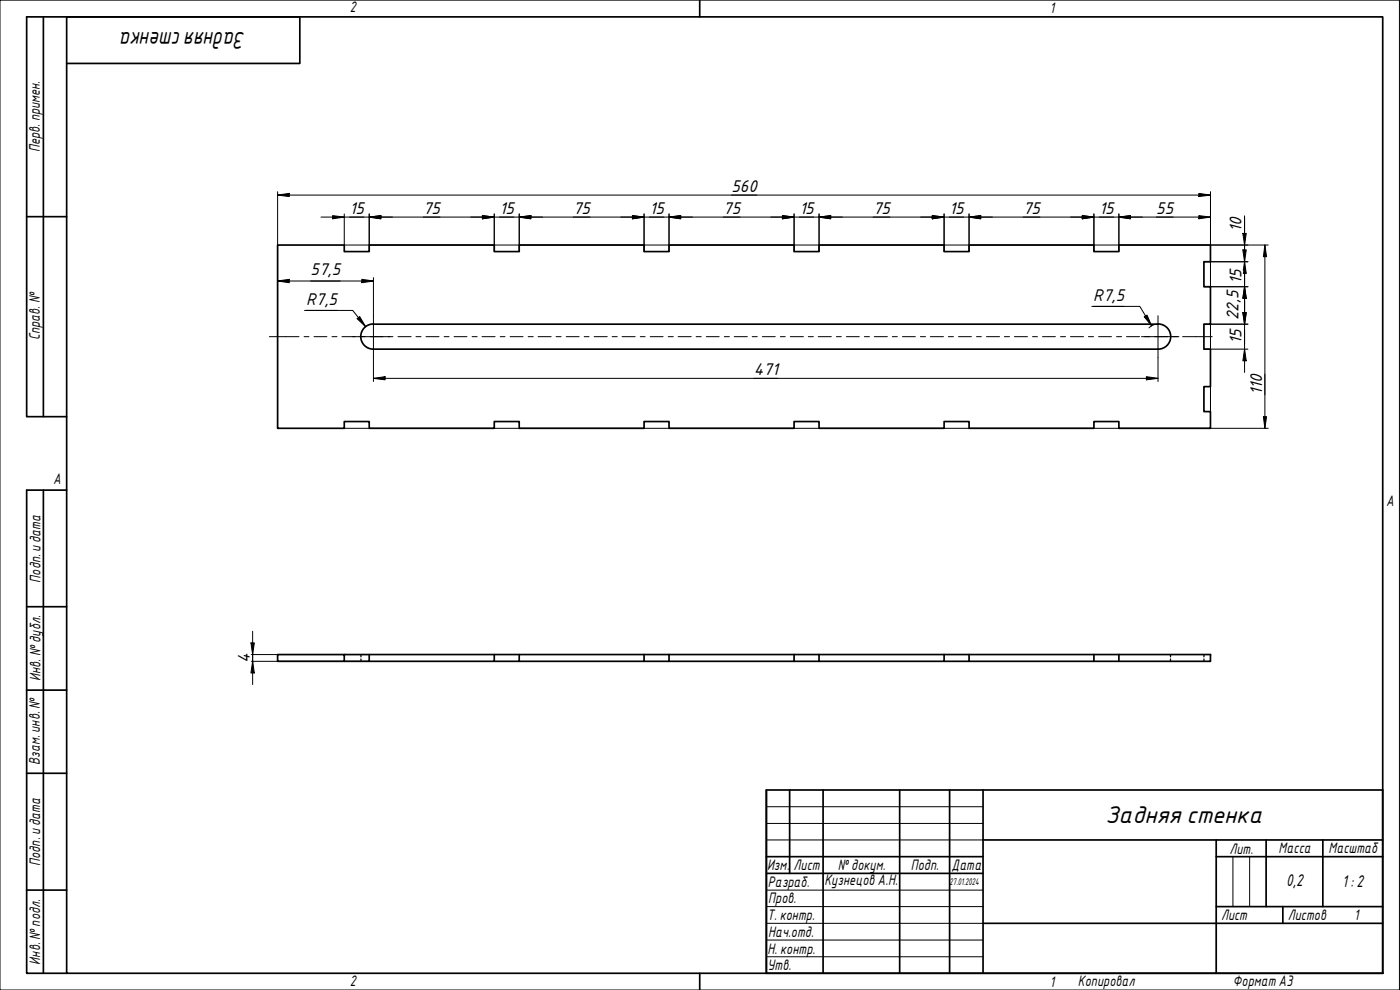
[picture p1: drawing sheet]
<svg xmlns="http://www.w3.org/2000/svg" width="420mm" height="297mm" viewBox="0 0 420 297" stroke-linecap="round" stroke-linejoin="round" font-family="sans-serif">
<g fill="none" stroke="#000" stroke-width=".51">
<path d="M83.3 73.5h20v2h7.5v-2h37.5v2h7.5v-2h37.5v2h7.5v-2h37.5v2h7.5v-2h37.5v2h7.5v-2h37.5v2h7.5v-2h27.5v5h-2v7.5h2v11.3h-2v7.5h2v11.2h-2v7.5h2v5h-27.5v-2h-7.5v2h-37.5v-2h-7.5v2h-37.5v-2h-7.5v2h-37.5v-2h-7.5v2h-37.5v-2h-7.5v2h-37.5v-2h-7.5v2h-20zM112 97.2a3.8 3.8 0 0 0-3.7 3.8 3.8 3.8 0 0 0 3.7 3.8M112.1 97.3l235.5-.1a3.8 3.8 0 0 1 3.7 3.8 3.8 3.8 0 0 1-3.7 3.8h-235.5M103.3 196.4v2h-20v-2h280v2h-27.5M110.8 196.4v2h-7.5M148.3 196.4v2h-37.5M155.8 196.4v2h-7.5M193.3 196.4v2h-37.5M200.8 196.4v2h-7.5M238.3 196.4v2h-37.5M245.8 196.4v2h-7.5M283.3 196.4v2h-37.5"/>
<path d="M290.8 196.4v2h-7.5M328.3 196.4v2h-37.5M335.8 196.4v2h-7.5"/>
</g>
<path d="M108.3 196.4v.7M108.3 197.7v.7M351.3 196.4v.7M351.3 197.7v.7M361.3 196.4v.7M361.3 197.7v.7" fill="none" stroke="#000" stroke-width=".38"/>
<path d="M20 5.1h395v286.9h-395zM210 0v5.1M210 292v5" fill="none" stroke="#000" stroke-width=".51"/>
<path d="M0 0h420v297h-420z" fill="none" stroke="#000" stroke-width=".3"/>
<g fill="none" stroke="#000" stroke-width=".51">
<path d="M230 237h185v55h-185zM237 237v25.1M247 237v55M270 237v55M285 237v55M295 237v55M230 257h65M295 252h120M365 257h50M365 252v40M380 252v20M397 252v20"/>
<path d="M230 262.1h65M295 277h120M365 272h50M385 272v5"/>
</g>
<path d="M230 242h65M230 247.1h65M230 252h65M370 257v15M375 257v15M230 267.1h65M230 272h65M230 277h65M230 282.1h65M230 287.1h65" fill="none" stroke="#000" stroke-width=".3"/>
<path d="M13 5.1v119.9M20 19h70v-13.9h-82v119.9h12M8 65h12M13 147.1v144.9M20 147.1h-12v144.9h12M8 182h12M8 207.1h12M8 232h12M8 267.1h12" fill="none" stroke="#000" stroke-width=".51"/>
<g fill="none" stroke="#000" stroke-width=".3">
<path d="M80.8 101h8.9M91.2 101h1.5M94.2 101h3.9M99.6 101h1.6M102.6 101h4M108 101h1.5M111.1 101h3.8M116.5 101h1.4M119.4 101h4M124.8 101h1.6M127.8 101h4M133.3 101h1.4"/>
<path d="M136.3 101h3.8M141.7 101h1.5M144.7 101h3.9M150.1 101h1.5M153.1 101h3.9M158.5 101h1.5M161.5 101h3.9M166.9 101h1.5M169.9 101h3.9M175.3 101h1.5M178.3 101h3.9M183.7 101h1.5"/>
<path d="M186.7 101h3.9M192.2 101h1.4M195.1 101h3.9M200.5 101h1.6M203.5 101h4M208.9 101h1.5M212 101h3.8M217.4 101h1.5M220.3 101h4M225.7 101h1.6M228.8 101h3.9M234.2 101h1.4"/>
<path d="M237.2 101h3.9M242.6 101h1.5M245.6 101h3.9M251 101h1.5M254 101h3.9M259.4 101h1.5M262.4 101h3.9M267.8 101h1.5M270.8 101h3.9M276.2 101h1.5M279.2 101h3.9M284.6 101h1.5"/>
<path d="M287.7 101h3.8M293.1 101h1.4M296 101h4M301.4 101h1.6M304.4 101h4M309.9 101h1.4M312.9 101h3.8M318.3 101h1.5M321.2 101h4M326.6 101h1.6M329.7 101h3.9M335.1 101h1.5"/>
<path d="M338.1 101h3.9M343.5 101h1.5M346.5 101h3.9M351.9 101h1.5M354.9 101h8.9"/>
</g>
<g fill="none" stroke="#000" stroke-width=".3">
<path d="M83.3 58.5l3.5-.5v1zM83.3 58.5h280M83.3 57.5v16M359.8 58l3.5 .5-3.5 .5zM363.3 57.5v43.4M96.3 65.1h267M99.8 64.7l3.5 .4-3.5 .5zM103.3 64.2v9.3h277.3M110.8 65.1l3.5-.4v.9zM110.8 64.2v11.3M144.8 64.7l3.5 .4-3.5 .5zM148.3 64.2v11.3"/>
<path d="M155.8 65.1l3.5-.4v.9zM155.8 64.2v11.3M189.8 64.7l3.5 .4-3.5 .5zM193.3 64.2v11.3M200.8 65.1l3.5-.4v.9zM200.8 64.2v11.3M234.8 64.7l3.5 .4-3.5 .5zM238.3 64.2v11.3M245.8 65.1l3.5-.4v.9zM245.8 64.2v11.3M279.8 64.7l3.5 .4-3.5 .5zM283.3 64.2v11.3"/>
<path d="M290.8 65.1l3.5-.4v.9zM290.8 64.2v11.3M324.8 64.7l3.5 .4-3.5 .5zM328.3 64.2v11.3M335.8 65.1l3.5-.4v.9zM335.8 64.2v11.3M359.8 64.7l3.5 .4-3.5 .5zM361.3 78.5h13.2M373 70h1l-.5 3.5zM373 75h1l-.5 3.5zM373.5 64.8v46.9M379.6 73.5l.5 3.5h-.9z"/>
<path d="M379.6 73.5v55M83.3 84.3l3.5-.5v1zM83.3 84.3h28.8M91.4 93.1h14.5l3.8 4.9M91.9 93.1h9.3M107.2 95.6l.7-.6 1.8 3zM108.6 83.8l3.5 .5-3.5 .5zM112.1 83.3v11.4M327.7 91.9h14.4l3.5 5.9M328.1 91.9h9.3M343.4 95l.8-.5 1.4 3.3zM347.5 97.2l-1.5 .3-1.2 .9"/>
<path d="M361.3 86h13.2M361.3 97.3h13.2M373 93.8h1l-.5 3.5zM373.1 81.1l.4-2.6 .5 3.5h-.9M373.5 86l.5 3.5h-1zM112.1 113.5l3.5-.5v1zM112.1 113.5h235.4M112.1 107.2v7.3M344 113l3.5 .5-3.5 .5zM347.5 107.2v7.3M361.3 104.8h13.2M363.3 101.1v22.4"/>
<path d="M373.5 104.8l.5 3.5h-1zM103.3 128.5h277.3M379.2 125h.9l-.5 3.5zM75.3 192.9h1l-.5 3.5zM75.4 198.4h35.4M75.4 196.4h35.4M75.8 198.4l.5 3.5h-1zM75.8 189.4v16"/>
</g>
<g fill="#000">
<path d="M83.3 58.5l3.5-.5v1z" fill-rule="evenodd"/>
<path d="M359.8 58l3.5 .5-3.5 .5z" fill-rule="evenodd"/>
<path d="M99.8 64.7l3.5 .4-3.5 .5z" fill-rule="evenodd"/>
<path d="M110.8 65.1l3.5-.4v.9z" fill-rule="evenodd"/>
<path d="M110.8 65.1l3.5-.4v.9z" fill-rule="evenodd"/>
<path d="M144.8 64.7l3.5 .4-3.5 .5z" fill-rule="evenodd"/>
<path d="M144.8 64.7l3.5 .4-3.5 .5z" fill-rule="evenodd"/>
<path d="M155.8 65.1l3.5-.4v.9z" fill-rule="evenodd"/>
<path d="M155.8 65.1l3.5-.4v.9z" fill-rule="evenodd"/>
<path d="M189.8 64.7l3.5 .4-3.5 .5z" fill-rule="evenodd"/>
<path d="M189.8 64.7l3.5 .4-3.5 .5z" fill-rule="evenodd"/>
<path d="M200.8 65.1l3.5-.4v.9z" fill-rule="evenodd"/>
<path d="M200.8 65.1l3.5-.4v.9z" fill-rule="evenodd"/>
<path d="M234.8 64.7l3.5 .4-3.5 .5z" fill-rule="evenodd"/>
<path d="M234.8 64.7l3.5 .4-3.5 .5z" fill-rule="evenodd"/>
<path d="M245.8 65.1l3.5-.4v.9z" fill-rule="evenodd"/>
<path d="M245.8 65.1l3.5-.4v.9z" fill-rule="evenodd"/>
<path d="M279.8 64.7l3.5 .4-3.5 .5z" fill-rule="evenodd"/>
<path d="M279.8 64.7l3.5 .4-3.5 .5z" fill-rule="evenodd"/>
<path d="M290.8 65.1l3.5-.4v.9z" fill-rule="evenodd"/>
<path d="M290.8 65.1l3.5-.4v.9z" fill-rule="evenodd"/>
<path d="M324.8 64.7l3.5 .4-3.5 .5z" fill-rule="evenodd"/>
<path d="M324.8 64.7l3.5 .4-3.5 .5z" fill-rule="evenodd"/>
<path d="M335.8 65.1l3.5-.4v.9z" fill-rule="evenodd"/>
<path d="M335.8 65.1l3.5-.4v.9z" fill-rule="evenodd"/>
<path d="M359.8 64.7l3.5 .4-3.5 .5z" fill-rule="evenodd"/>
<path d="M373 70h1l-.5 3.5z" fill-rule="evenodd"/>
<path d="M373 75h1l-.5 3.5z" fill-rule="evenodd"/>
<path d="M379.6 73.5l.5 3.5h-.9z" fill-rule="evenodd"/>
<path d="M83.3 84.3l3.5-.5v1z" fill-rule="evenodd"/>
<path d="M107.2 95.6l.7-.6 1.8 3z" fill-rule="evenodd"/>
<path d="M108.6 83.8l3.5 .5-3.5 .5z" fill-rule="evenodd"/>
<path d="M343.4 95l.8-.5 1.4 3.3z" fill-rule="evenodd"/>
<path d="M373 93.8h1l-.5 3.5z" fill-rule="evenodd"/>
<path d="M373 93.8h1l-.5 3.5z" fill-rule="evenodd"/>
<path d="M373.5 78.5l.5 3.5h-1z" fill-rule="evenodd"/>
<path d="M373.5 86l.5 3.5h-1z" fill-rule="evenodd"/>
<path d="M373.5 86l.5 3.5h-1z" fill-rule="evenodd"/>
<path d="M112.1 113.5l3.5-.5v1z" fill-rule="evenodd"/>
<path d="M344 113l3.5 .5-3.5 .5z" fill-rule="evenodd"/>
<path d="M373.5 104.8l.5 3.5h-1z" fill-rule="evenodd"/>
<path d="M379.2 125h.9l-.5 3.5z" fill-rule="evenodd"/>
<path d="M75.3 192.9h1l-.5 3.5z" fill-rule="evenodd"/>
<path d="M75.8 198.4l.5 3.5h-1z" fill-rule="evenodd"/>
</g>
<path d="M112.1 94.7v12.5M347.5 94.7v12.5M105.8 101h11.2M342.6 101h11.2" fill="none" stroke="#000" stroke-width=".3"/>
<g font-size="7">
<text x="73.7" y="9.5" transform="rotate(180 73.7 9.5)">Задняястенка</text>
<text x="331.8" y="247">Задняя стенка</text>
</g>
<g font-size="4.9">
<text x="219.5" y="57.6">560</text>
<text x="104.9" y="64.3">15</text>
<text x="127" y="64.2">75</text>
<text x="149.9" y="64.3">15</text>
<text x="172" y="64.2">75</text>
<text x="194.9" y="64.3">15</text>
<text x="217" y="64.2">75</text>
<text x="239.9" y="64.3">15</text>
<text x="262" y="64.2">75</text>
<text x="284.9" y="64.3">15</text>
<text x="307" y="64.2">75</text>
<text x="329.9" y="64.3">15</text>
<text x="347" y="64.3">55</text>
<text x="372.6" y="69.6" transform="rotate(-90 372.6 69.6)">10</text>
<text x="93.2" y="82.5">57,5</text>
<text x="372.6" y="85.3" transform="rotate(-90 372.6 85.3)">15</text>
<text x="91.9" y="91.4">R7,5</text>
<text x="328.1" y="90.2">R7,5</text>
<text x="371.7" y="96.1" transform="rotate(-90 371.7 96.1)">22,5</text>
<text x="372.6" y="103.2" transform="rotate(-90 372.6 103.2)">15</text>
<text x="226.2" y="112.6">471</text>
<text x="378.8" y="118.4" transform="rotate(-90 378.8 118.4)">110</text>
<text x="74.9" y="198.9" transform="rotate(-90 74.9 198.9)">4</text>
<text x="386" y="265.9">0,2</text>
<text x="402.8" y="266.2">1: 2</text>
</g>
<g font-size="4.4">
<text x="105" y="3.7">2</text>
<text x="315" y="3.8">1</text>
<text x="11.9" y="45.6" transform="rotate(-90 11.9 45.6)">Перв. примен.</text>
<text x="12" y="102.2" transform="rotate(-90 12 102.2)">Справ. №</text>
<text x="16" y="145.2">A</text>
<text x="416" y="151.7">A</text>
<text x="12.2" y="174.8" transform="rotate(-90 12.2 174.8)">Подп. идата</text>
<text x="12.2" y="204.3" transform="rotate(-90 12.2 204.3)">Инв. №дубл.</text>
<text x="12" y="229.5" transform="rotate(-90 12 229.5)">Взам. инв. №</text>
<text x="369" y="256.1">Лит.</text>
<text x="383.7" y="256.1">Масса</text>
<text x="398.7" y="256.1">Масштаб</text>
<text x="12.1" y="259.8" transform="rotate(-90 12.1 259.8)">Подп. идата</text>
<text x="230.2" y="261.1">Изм.</text>
<text x="238.2" y="261.1">Лист</text>
<text x="251.5" y="261">№докум.</text>
<text x="273.4" y="261.2">Подп.</text>
<text x="285.6" y="261.2">Дата</text>
<text x="230.4" y="266.1">Разраб.</text>
<text x="247.4" y="265.7">Кузнецов А.Н.</text>
<text x="230.6" y="271.1">Пров.</text>
<text x="230.3" y="276.1">Т. контр.</text>
<text x="230.5" y="281.1">Нач.отд.</text>
<text x="366.5" y="276.1">Лист</text>
<text x="386.5" y="276.1">Листов</text>
<text x="406.4" y="276">1</text>
<text x="230.4" y="286.1">Н. контр.</text>
<text x="12.1" y="289.4" transform="rotate(-90 12.1 289.4)">Инв. №подл.</text>
<text x="230.3" y="291.1">Утв.</text>
<text x="105" y="295.9">2</text>
<text x="315" y="296.1">1</text>
<text x="323.5" y="295.8">Копировал</text>
<text x="370" y="295.8">Формат А3</text>
</g>
<text font-size="2.8" x="285" y="265.5">27.01.2024</text>
</svg>
